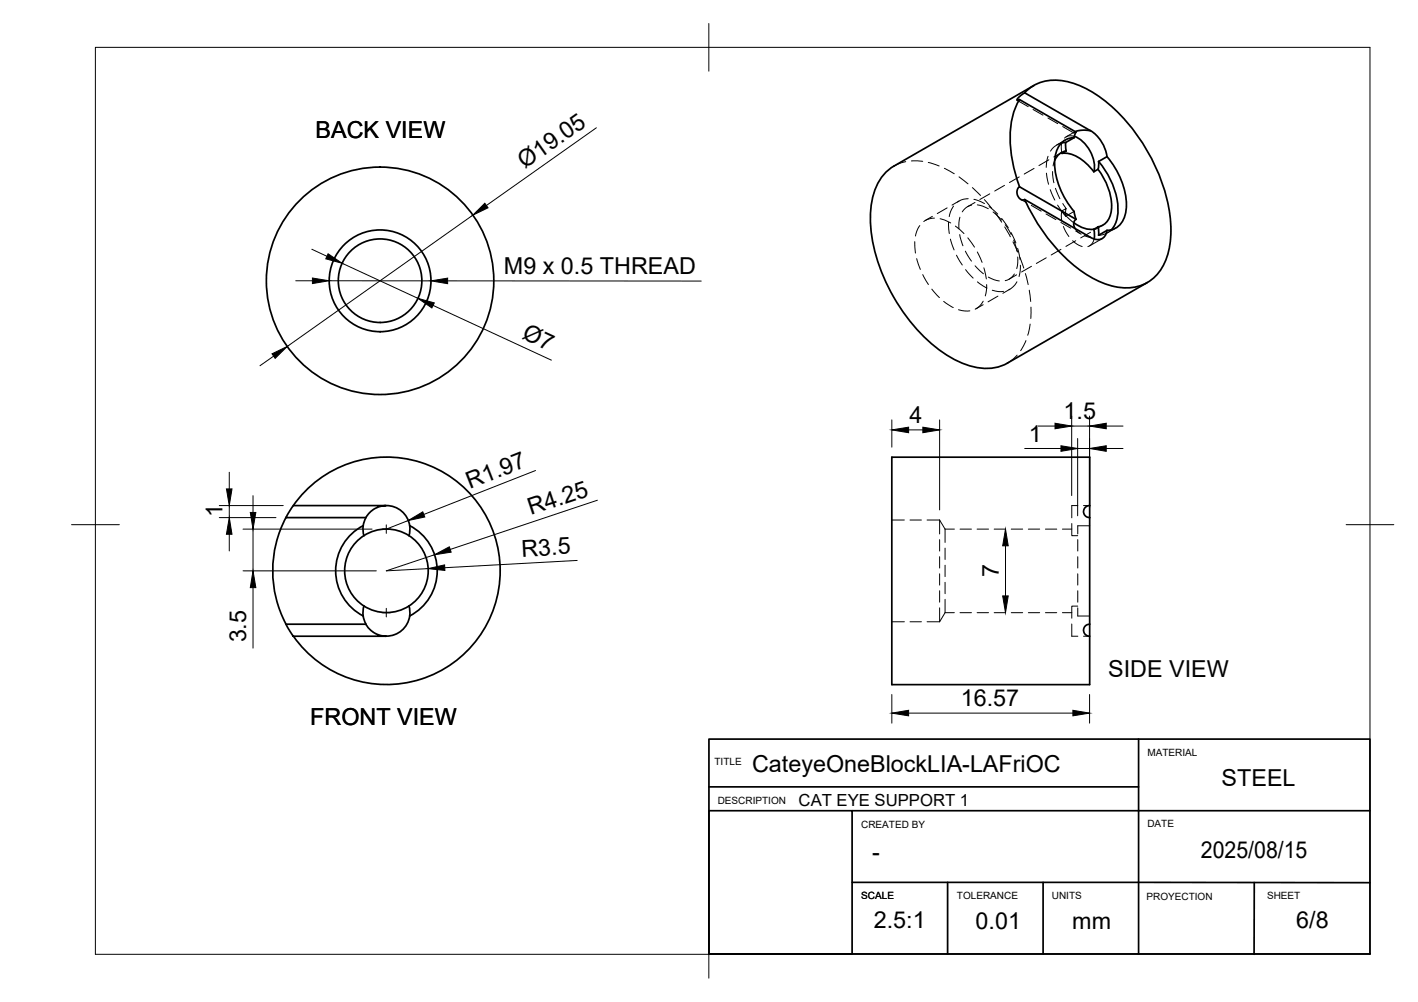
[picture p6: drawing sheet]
<svg xmlns="http://www.w3.org/2000/svg" width="297mm" height="210mm" viewBox="0 0 297 210" stroke-linecap="round" stroke-linejoin="round" font-family="sans-serif">
<!-- layer: Visible -->
<g fill="none" stroke="#000" stroke-width=".36">
<path d="M214.6 19.4a9 9 0 0 1 9.1-2.3 26.1 26.1 0 0 1 13.3 9.6 36.8 36.8 0 0 1 8.3 21.5 12.9 12.9 0 0 1-3.7 10.1 9.5 9.5 0 0 1-9.4 1.4 28.3 28.3 0 0 1-13.8-11.3 41 41 0 0 1-3.7-6.6M216.6 17.9l-29.3 16.9a11.1 11.1 0 0 0-4.9 9.3 34.8 34.8 0 0 0 7.2 21.8 27.6 27.6 0 0 0 13.8 10.8 9.8 9.8 0 0 0 7.7-.6l29.2-16.9M213.6 20.8a17.9 17.9 0 0 0-1.6 12.3l.6 3 1 3M222.3 30l.9-.1 .1 1.7M222.5 32.1a7.3 7.3 0 0 1 5.9 3l.7 .9M223.3 31.6l-.9 .5M223.3 31.6a3.1 3.1 0 0 0-2.3 1.9M225 28.8a4.2 4.2 0 0 0-4 4.4 15.8 15.8 0 0 0 4 11.1l.4 1.6M225 28.8l-1.8 1.1M225.1 28.6a7.1 7.1 0 0 1 4 7.4M225.2 27.6a6 6 0 0 1 3.2-.2l-13.7-8-.9 .6a.95 .95 0 0 0-.7 1l.5-.1 11.8 6.8M225.4 27.7l-.4 1.1"/>
<path d="M228.4 27.3a7.8 7.8 0 0 1 3.5 5.5l-1.8 1M230 35.5l-.9 .5M230.1 33.8l-.1 1.7M230.1 33.8a15.6 15.6 0 0 1 4 11.7 5.2 5.2 0 0 1-1.3 2.6M231.9 32.8a15.9 15.9 0 0 1 4 11.1 4.2 4.2 0 0 1-4 4.4l-1.8 1-.1-1.8a3.9 3.9 0 0 0 2.9-4.4 13.3 13.3 0 0 0-2.9-7.6M224.9 46.7l1.9 1 1.2 .3h1.1M225.4 45.9a1.39 1.39 0 0 0-.2 2M225.4 45.9l-11.8-6.8a1.57 1.57 0 0 0-.5 1.7 1.57 1.57 0 0 0 1.4 1.1l.2-.1 13.7 7.9M229.1 48l.1 2.1M230 47.5l-.9 .5M231.9 48.3a2.07 2.07 0 0 1-1.3 1.8 2.07 2.07 0 0 1-2.2-.4M59.9 108.4a23.8 23.8 0 0 0 0 22.3"/>
<path d="M61.4 105.9h19.5a4.9 4.9 0 0 0-4.3 2.5h-16.7zM61.4 105.9a23.8 23.8 0 0 1 35.4-4.1 23.8 23.8 0 0 1 0 35.6 23.8 23.8 0 0 1-35.4-4.1M76.1 110.1a10.6 10.6 0 0 0 0 18.9M76.1 110.1l-.1 .9 .2 1.2M76.2 112.2a8.8 8.8 0 0 0 0 14.7M76.2 112.2a8.8 8.8 0 0 1 9.5 0M76.7 108.4l-.6 1.7M80.9 105.9a4.9 4.9 0 0 1 4.9 4.2M85.7 112.2a8.8 8.8 0 0 1 0 14.7M85.8 110.1v1.3l-.1 .8M85.8 110.1a10.6 10.6 0 0 1 0 18.9M228.3 105.9a1.26 1.26 0 0 0-1.3 1.3 1.26 1.26 0 0 0 1.3 1.2"/>
<path d="M228.3 105.9v-10.1h-41.5v47.6h41.5v-10.1a1.26 1.26 0 0 1-1.3-1.3 1.26 1.26 0 0 1 1.3-1.2M228.3 108.4v22.4M228.3 105.9v2.5M59.9 130.8h16.7a5 5 0 0 0 4.3 2.5h-19.5zM76.1 129l.6 1.8M76.2 126.9a8.8 8.8 0 0 0 9.5 0M76.2 127l-.1 .8v1.2M85.7 127l.2 1.2-.1 .8M85.8 129a4.9 4.9 0 0 1-4.9 4.3M228.3 130.8v2.5"/>
<circle cx="79.6" cy="58.8" r="23.8"/>
<circle cx="79.6" cy="58.8" r="8.8"/>
<circle cx="79.6" cy="58.8" r="10.7"/>
</g>
<!-- layer: Hidden -->
<g fill="none" stroke="#000" stroke-width=".21">
<path d="M189.7 33.9l-.9 .2-1.5 .7M190.9 33.7l2.4 .1M194.5 34l2.2 .8M197.8 35.3l2.1 1.1M200.9 37.1l1.9 1.4M203.7 39.3l1.7 1.7M210.4 38.8l-2 1.2M213.1 21l2.3 1.3M213.5 37.1l-2 1.1M216.4 22.9l2.1 1.2M216.6 35.3l-2.1 1.2M219.2 36.3l.4 2.3"/>
<path d="M219.5 24.7l2.1 1.2M219.5 32.7l-.3 2.4M219.7 33.5l-2.1 1.2M220 39.7l1 2.2M220.5 35.9l.3 2.4M221 33.6l-.4 1.1M221.1 39.4l.9 2.2M222.3 32l-1.6 .9M222.3 30l-.5 .2a3.7 3.7 0 0 0-1.8 1.5M222.4 30l-.1 .6 .1 1.5M222.6 26.5l2.3 1.3M223.1 29.4l-1.7 1"/>
<path d="M225 28.6l-.4-.1a1.76 1.76 0 0 0-1.6 .4M225.1 27.7l-1.8 1M225.2 27.6l-.3 .2 .5-.1M191.6 50.6l.2 2.4M192 54.2l.8 2.2M192.7 47.3l-.4 .6-.5 1.5M193.3 57.5l1.2 2.1M195.3 45.3l-1.5 .9M195.7 45.7l-1.5 .3-.7 .4M196.9 45.8l2.3 .9M198.4 43.6l-2.1 1.1M198.7 46.6l.2 2.3"/>
<path d="M199.1 50.1l.8 2.3M199.7 43.2l-.6 1.2-.3 1M200.1 47.4l1.8 1.5M200.4 53.5l1.2 2M200.9 42.1l-1.5 .9M201 49.1l.7 2.4M201.1 45.5l-.2 1.1v1.3M202.2 52.6l1.3 2.1M202.3 56.5l1.6 1.8M202.7 49.8l1.4 2M202.8 41.6l-1 .1-1.2 .6M203.5 43a2.85 2.85 0 0 0-1.9 1.4"/>
<path d="M204 41.8l2.2 .8M204.2 42.4l-1.5 .9M204.3 55.7l1.7 1.7M204.7 42.9l1.1 .3 1.2 .5M204.7 52.8l1 2.2M204.7 59l2.1 1.4M206.1 56.1l.5 2.3M206.2 41.8l1.6 1.8M206.7 59.6l-.3 2.4M207 58.1l1.2 .5 1.1 .3M207.2 43.3l1.8 1.6M207.3 40.6l-2 1.2"/>
<path d="M208 44.4l1.8 1.7M208.5 44.6l1.3 1.9M209.8 45.8l1.4 1.9M210.5 47.5l1.1 2.1M210.6 47.1l1.2 2.1M211.8 48.7l1 2.2M212.2 50.7l1 2.1M212.3 50.3l.7 2.3M212.5 57.4a3 3 0 0 1-1.9 1.4M213 57.6l-1.6 .9M213 59l-.7 1-1 .7M213.2 52l.5 2.4"/>
<path d="M213.2 53.8v1.3l-.2 1.2M213.7 53.9l.8 2.3M213.7 55.6l-.2 2.3M213.8 41.8l1.2 .6M214.8 57.3l.6 2.3M216 43l2.1 1.2M216.1 55.8l-2.1 1.2M219.1 44.8l2.1 1.2M219.2 54l-2.1 1.2M221.5 43l1.7 2.3M222.2 46.6l2.1 1.2M222.2 52.2l-2 1.2"/>
<path d="M222.4 44.2l1 1.1 1.5 1.4M222.6 42.6l.7 1.1M222.8 47.4l1.1 2.1M224.7 50.4l.9 .7 1.1 .5M225 44.3l-1.8 1 .1-1.6-.9 .5-.1 .9 .1 1.2M225.2 47.9l.9 .9M225.3 48.4l1.2 .7M225.3 50.4l-2 1.2M227.2 49.4l1.2 .3M228.5 48.7l-2.1 1.1M229.2 50.1l-.6 1.1-.7 .5M230.9 50l-2.7 1.5"/>
<path d="M231 47.2l-1.5 .9M232.8 48.1l-1.2 .9-1.5 .3M233.7 47.8l-1.7 1M195.2 60.6l1.6 1.7M197.7 63.1l2 1.3M200.8 64.9l1.3 .2h1.1M206 63.1l-.1 .1a3.7 3.7 0 0 1-1.6 1.6M206 63.8l-1.5 .9M207.9 60.8l1.2 .3 1.1-.1M209 62l-2 1.2M211.5 60.6l-1.4 .8M213.1 74.4l-.7 .7-1.4 1"/>
<path d="M214.9 71.3l-1.1 2.2M215.6 60.8l.3 2.4M215.8 67.9l-.5 2.3M216 64.3l-.1 2.4M186.8 108.9h2.6M190.6 108.9h2.4M194.2 108.9h2.6M196.8 108.9v3M196.8 113v2.4M196.8 116.6v2.4M196.8 108.9l1.2 1.9M198 110.8v2.8"/>
<path d="M198 114.8v2.4M198 118.4v2.4M198 110.8h1.9M201.1 110.8h2.4M204.7 110.8h2.4M208.3 110.8h2.4M211.8 110.8h2.4M215.4 110.8h2.4M219 110.8h2.4M222.5 110.8h2M224.5 109.7v2.5h1.3M225.8 116.6v2.4"/>
<path d="M225.8 113v2.4M225.8 105.9h-1.3v2.6M227 105.9h1.3M228.3 110.1h-2.5v1.8M186.8 130.3h2.6M190.6 130.3h2.4M194.2 130.3h2.6M196.8 120.2v2.4M196.8 123.8v2.3M196.8 127.3v3M198 122v2.4M198 125.6v2.7"/>
<path d="M198 128.3l-1.2 2M198 128.3h1.9M201.1 128.3h2.4M204.7 128.3h2.4M208.3 128.3h2.4M211.8 128.3h2.4M215.4 128.3h2.4M219 128.3h2.4M222.5 128.3h2M224.5 130.7v2.6h1.3M225.8 127h-1.3v2.5M225.8 127.3v1.7h2.5"/>
<path d="M225.8 123.8v2.3M225.8 120.2v2.4M227 133.3h1.3"/>
</g>
<!-- layer: BORDER -->
<path d="M20 9.9h267v190h-267zM148.5 4.9v10M15 109.9h10M282 109.9h10M148.5 194.9v10" fill="none" stroke="#000" stroke-width=".21"/>
<!-- layer: TITLEBLOCK -->
<path d="M148.5 154.8h138.5v45h-138.5zM238.5 154.8v45M148.5 169.8h30v30h-30zM148.5 164.8h90M178.5 169.8h108.5M178.5 184.8l108.5 .1M198.5 184.8v15M218.5 184.8v15M262.7 184.9v15" fill="none" stroke="#000" stroke-width=".36"/>
<!-- layer: FD_Dimensions -->
<g fill="none" stroke="#000" stroke-width=".21">
<path d="M124.9 26.8l-23 16.2M62 58.8h3.4M65.3 52.2l3.2 1.5M68.9 58.8h21.4M71.7 55.2l15.8 7.3M93.8 58.8l53.1 .1M99 45.1l-38.8 27.5M57.3 74.6l-2.8 2M90.7 64l24.8 11.5M48 98.9v3.5M112.2 98.6l-23.4 9.2M186.8 88v5.7"/>
<path d="M190.3 90.1h3M196.8 88v18.8M214.7 94h7.5M217.5 89.3h3.5M224.5 87.2v16.6M224.5 89.3h3.7M225.7 91.9v16.1M225.7 94h2.5M228.2 87.2v19.1M231.7 94h3.5M231.7 89.3h3.5M45.9 105.9h13.4"/>
<path d="M45.9 108.4h11.9M48 105.9v2.5M48 111.9v3.5M50.9 110.8h27M50.9 119.6h27.9M53 103.8v3.6M53 110.8v8.8M85.5 109l-4.6 1.8M91 116.2l-10.1 3.4 8.8-.5M120.9 117.4l-27.7 1.5M125.1 104.8l-30.8 10.3M210.6 114.3v10.5"/>
<path d="M53 123.1v12.7M186.8 145.5v6M190.3 149.4h34.4M228.2 145.5v6"/>
</g>
<g fill="#000" stroke="#000" stroke-width=".21">
<path d="M65.4 58.2l3.5 .6-3.5 .6zM68.7 53.2l3 2-3.5-1zM90.3 58.8l3.5-.5v1.1zM99 45.1l2.6-2.5 .6 .9zM57 74.1l3.2-1.5-2.6 2.5zM87.5 62.5l3.5 1-.5 1zM186.8 90.1l3.5-.6v1.1zM193.3 89.5l3.5 .6-3.5 .5zM221 88.7l3.5 .6-3.5 .5zM222.2 93.4l3.5 .6-3.5 .5zM228.2 94l3.5-.6v1.1zM228.2 89.3l3.5-.6v1.1z"/>
<path d="M47.4 102.4h1.2l-.6 3.5zM48 108.4l.6 3.5h-1.2zM52.4 107.4h1.2l-.6 3.4zM85.5 109l3.1-1.8 .4 1.1zM89.7 119.1l3.4-.8 .1 1.2zM91 116.2l3.1-1.7 .4 1.2zM210.6 110.8l.6 3.5h-1.2zM53 119.6l.6 3.5h-1.2zM210 124.8h1.2l-.6 3.5zM186.8 149.4l3.5-.6v1.2zM224.7 148.8l3.5 .6-3.5 .6z"/>
</g>
<!-- layer: Smart Centers -->
<path d="M80 110.8h1.8M80.9 110v1.7M80 128.3h1.8M80.9 127.4v1.8" fill="none" stroke="#000" stroke-width=".21"/>
<g font-size="4.9">
<text x="66.1" y="28.8">BACK VIEW</text>
<text x="110" y="35.5" transform="rotate(-35 110 35.5)">Ø19.05</text>
<text x="105.6" y="57.4">M9 x 0.5 THREAD</text>
<text x="109.2" y="70.8" transform="rotate(25 109.2 70.8)">Ø7</text>
<text x="190.5" y="88.7">4</text>
<text x="222.8" y="87.8">1.5</text>
<text x="215.5" y="92.6">1</text>
<text x="98.4" y="102.4" transform="rotate(-21 98.4 102.4)">R1.97</text>
<text x="111.2" y="107.9" transform="rotate(-18 111.2 107.9)">R4.25</text>
<text x="46.6" y="108.3" transform="rotate(-90 46.6 108.3)">1</text>
<text x="109.3" y="116.6" transform="rotate(-3 109.3 116.6)">R3.5</text>
<text x="209.2" y="121" transform="rotate(-90 209.2 121)">7</text>
<text x="51.5" y="134.6" transform="rotate(-90 51.5 134.6)">3.5</text>
<text x="232.1" y="141.7">SIDE VIEW</text>
<text x="201.3" y="147.9">16.57</text>
<text x="65" y="151.9">FRONT VIEW</text>
<text x="157.5" y="161.7">CateyeOneBlockLIA-LAFriOC</text>
<text x="255.9" y="164.8">STEEL</text>
<text x="251.6" y="179.7">2025/08/15</text>
<text x="182.7" y="180.1">-</text>
<text x="183" y="194.4">2.5:1</text>
<text x="204.4" y="194.5">0.01</text>
<text x="224.6" y="194.6">mm</text>
<text x="271.5" y="194.5">6/8</text>
</g>
<text font-size="3.5" x="167.3" y="168.8">CAT EYE SUPPORT 1</text>
<g font-size="2.1">
<text x="149.7" y="160.2">TITLE</text>
<text x="240.3" y="158.3">MATERIAL</text>
<text x="150.3" y="168.4">DESCRIPTION</text>
<text x="180.4" y="173.4">CREATED BY</text>
<text x="240.3" y="173.3">DATE</text>
<text x="180.4" y="188.4">SCALE</text>
<text x="200.4" y="188.4">TOLERANCE</text>
<text x="220.3" y="188.4">UNITS</text>
<text x="240.2" y="188.5">PROYECTION</text>
<text x="265.4" y="188.4">SHEET</text>
</g>
</svg>
